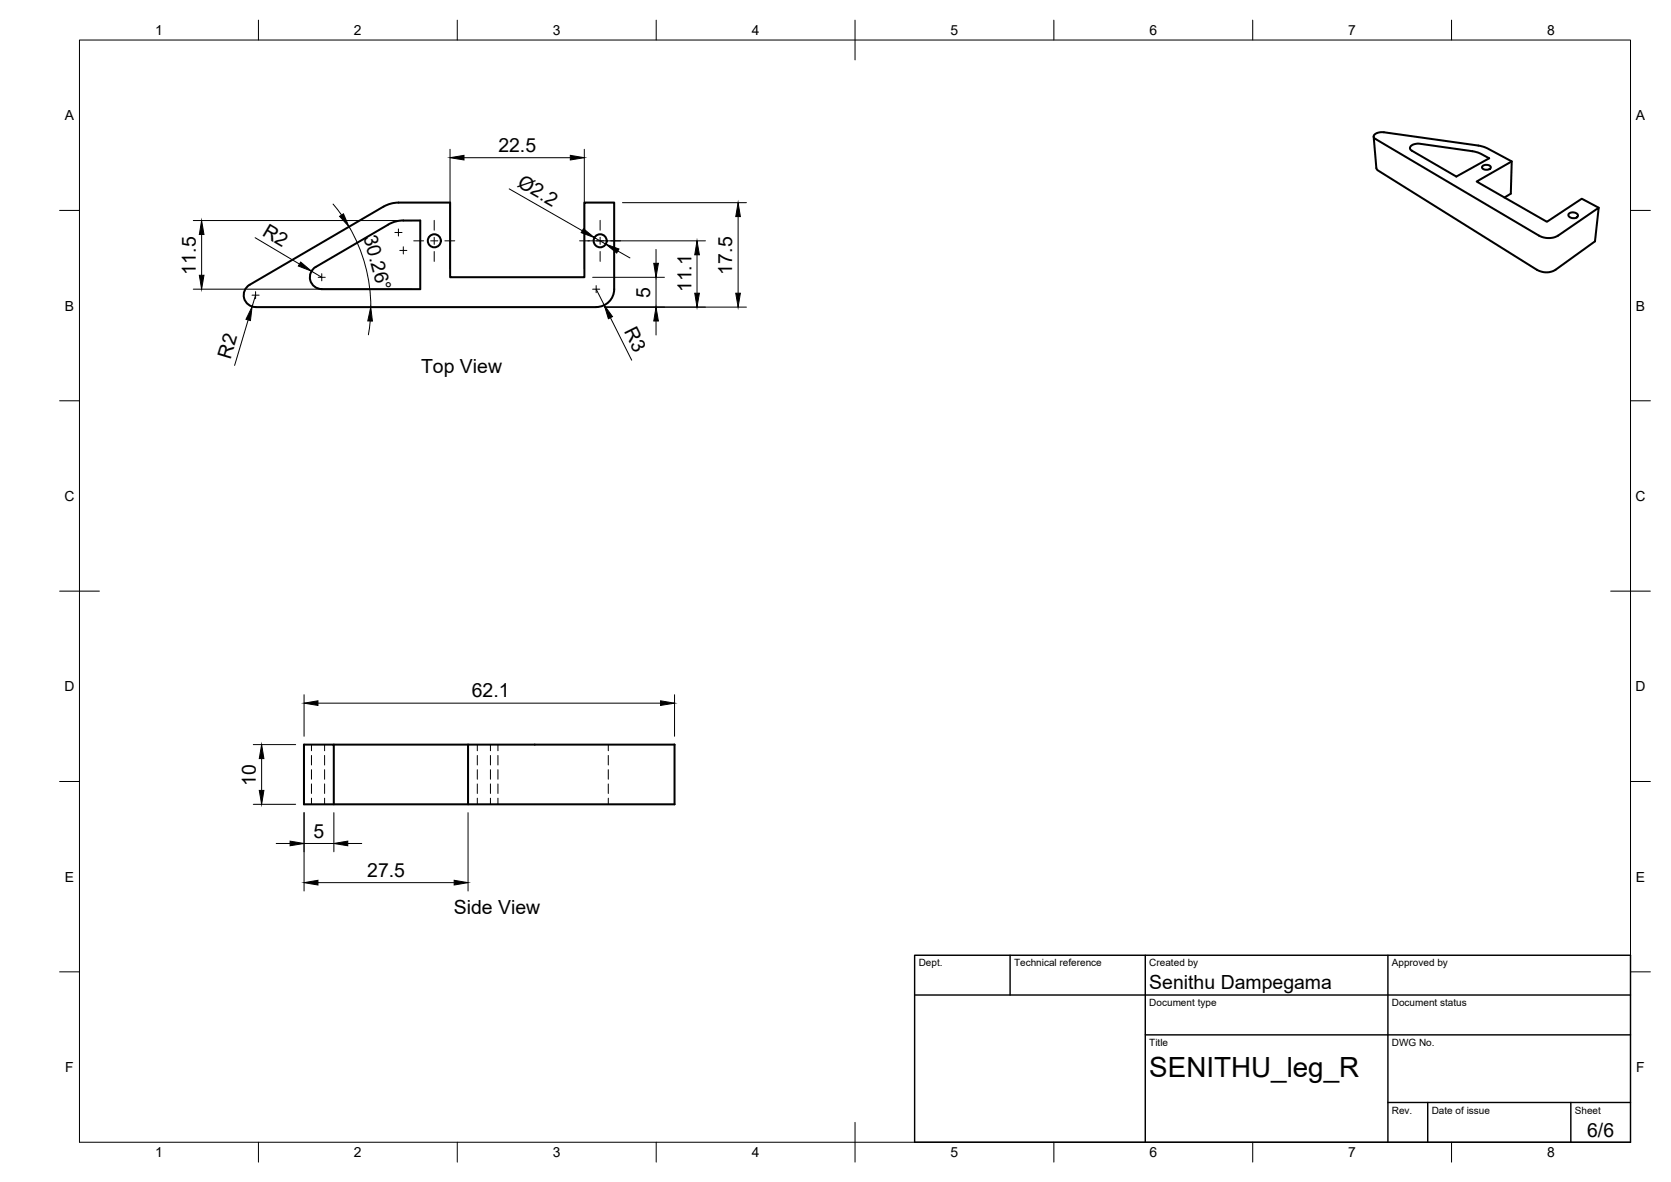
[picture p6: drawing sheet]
<svg xmlns="http://www.w3.org/2000/svg" width="420mm" height="297mm" viewBox="0 0 420 297" stroke-linecap="round" stroke-linejoin="round" font-family="sans-serif">
<!-- layer: Visible -->
<g fill="none" stroke="#000" stroke-width=".51">
<path d="M345.4 34.4l.7 7.9 .2 .4 40.1 25.1a4.6 4.6 0 0 0 4.7 0l9.9-7.2 1-8.4-10.2 7a5 5 0 0 1-4.9 0l-41.1-24.3a.74 .74 0 0 1-.4-.8 .74 .74 0 0 1 .7-.6l.9-.3h1l23.7 3.4 2.3 .7 6.1 3.3-.2 8.1-1.6 .9M354.8 36.7a3 3 0 0 1 2.3-.6l13.6 2 1.3 .4 2.4 1.3-8.2 4.6-11.4-6.7-.3-.5zM101.4 55.4l-1.7 .2-1.6 .6-18.7 10.9a2.99 2.99 0 0 0-1.4 3.3 2.99 2.99 0 0 0 2.9 2.3h24.8v-17.3h-4.3M372.8 41.7a1.33 1.33 0 0 1 2.1 .4 1.31 1.31 0 0 1-2.3-.1zM380.1 40.6l-8.8 5 17.7 10.1 8.7-5.8 4.3 2.3M394.5 53.7a1.48 1.48 0 0 1 2.3 .5 1.38 1.38 0 0 1-2.4-.2zM64.3 77.2h85.6M64.3 77.2a2.99 2.99 0 0 1-2.9-2.2 2.99 2.99 0 0 1 1.3-3.4l33.7-19.7 1.6-.6 2.2-.4h13v18.8h33.7v-18.8h7.5v21.8a4.5 4.5 0 0 1-4.5 4.5M83.9 187.1h33.8M83.9 202.1v-15h-7.5v15h93.2v-15h-51.9v15"/>
<circle cx="109.2" cy="60.5" r="1.64"/>
<circle cx="150.9" cy="60.5" r="1.64"/>
</g>
<!-- layer: Hidden -->
<g fill="none" stroke="#000" stroke-width=".25">
<path d="M78.3 187.1v1.6M78.3 189.9v2.3M78.3 193.4v2.4M78.3 197v2.4M81.6 187.1v1.6M81.6 189.9v2.3M81.6 193.4v2.4M81.6 197v2.4M120 187.1v1.6M120 189.9v2.3M120 193.4v2.4M120 197v2.4"/>
<path d="M123.3 187.1v1.6M123.3 189.9v2.3M123.3 193.4v2.4M123.3 197v2.4M125.2 187.1v1.6M125.2 189.9v2.3M125.2 193.4v2.4M125.2 197v2.4M153 187.1v1.6M153 189.9v2.3M153 193.4v2.4M153 197v2.4"/>
<path d="M78.3 200.6v1.5M81.6 200.6v1.5M120 200.6v1.5M123.3 200.6v1.5M125.2 200.6v1.5M153 200.6v1.5"/>
</g>
<!-- layer: BORDER -->
<g fill="none" stroke="#000" stroke-width=".25">
<path d="M20 10.1h390v276.9h-390zM65 5.1v5M115 5.1v5M165 5.1v5M215 5.1v10M265 5.1v5M315 5.1v5M365 5.1v5M15 52.9h5M410 52.9h5M15 100.7h5M410 100.7h5"/>
<path d="M15 148.6h10M405 148.6h10M15 196.4h5M410 196.4h5M15 244.2h5M410 244.2h5M65 287v5M115 287v5M165 287v5M215 282.1v9.9M265 287v5M315 287v5"/>
<path d="M365 287v5"/>
</g>
<!-- layer: TITLEBLOCK -->
<path d="M230 240.1h180v46.9h-180zM230 250h180M254 240.1v9.9M288 240.1v46.9M349 240.1v46.9M288 260.1h122M349 277.1h61M359 277.1v9.9M395 277.1v9.9" fill="none" stroke="#000" stroke-width=".36"/>
<!-- layer: Smart Centers -->
<g fill="none" stroke="#000" stroke-width=".25">
<path d="M99.3 58.4h1.8M100.2 57.5v1.8M109.2 55.4v2.5M109.2 59.6v1.8M150.9 55.4v2.5M150.9 59.6v1.8M63.4 74.2h1.8M64.3 73.3v1.8M80 69.7h1.8M80.9 68.8v1.8M100.5 62.9h1.8M101.4 62v1.8"/>
<path d="M104 60.5h2.5M108.3 60.5h1.8M109.2 63.2v2.5M111.9 60.5h2.4M145.7 60.5h2.5M149 72.7h1.8M149.9 71.8v1.8M150 60.5h1.8M150.9 63.2v2.5M153.6 60.5h2.4"/>
</g>
<!-- layer: FD_Dimensions -->
<g fill="none" stroke="#000" stroke-width=".25">
<path d="M113.2 37.5v30.1M116.7 39.6h26.7M146.9 37.5v30.1M48.6 55.4h55M50.7 58.9v10.3M64.2 59.7l11.1 6.7M83.7 51.3l2.2 2.7M87.8 57a40.1 40.1 0 0 1 5.4 20.2M128 47.5l18.4 10.5M149.5 59.7l2.8 1.6M156.5 50.9h31.2M185.6 54.4v19.3"/>
<path d="M48.6 72.7h55M64.3 74.2l-.9 2.9M78.3 68.1l2.6 1.6M147.8 60.5h29.6M149 69.7h18.1M149.9 72.7l2 4M152 77.2h35.7M153.5 79.8l5.3 10.7M155.4 63.1l3 1.7M165 62.7v3.5M165 69.7v7.5M175.3 64v9.7"/>
<path d="M62.4 80.4l-3.4 11.4M93.1 80.7l-.5 3.4M165 80.7v3.5M76.5 174.6v10.4M79.9 176.7h86.2M169.6 174.6v10.4M63.7 187.1h10.6M65.8 190.6v8M63.7 202.1h10.6M69.4 212h3.5M76.5 204.2v19.7M76.5 212h7.4"/>
<path d="M83.9 204.2v9.9M87.4 212h3.6M117.7 204.2v19.7M79.9 221.8h34.3"/>
</g>
<g fill="#000" stroke="#000" stroke-width=".25">
<path d="M113.2 39.6l3.5-.6v1.2zM143.4 39l3.5 .6-3.5 .6zM50.7 55.4l.6 3.5h-1.2zM85.4 54.4l1-.7 1.4 3.3zM146.7 57.5l2.8 2.2-3.4-1.2zM185.6 50.9l.6 3.5h-1.2zM50.1 69.2h1.2l-.6 3.5zM75.6 65.9l2.7 2.2-3.3-1.2zM151.9 76.7l2.1 2.9-1 .5zM152.3 61.3l3.3 1.3-.5 1zM164.4 66.2h1.1l-.5 3.5zM174.7 73.7h1.2l-.6 3.5z"/>
<path d="M175.3 60.5l.6 3.5h-1.2zM185 73.7h1.2l-.6 3.5zM63.4 77.1l-.4 3.5-1.2-.4zM93.2 77.2l.4 3.5h-1.1zM165 77.2l.5 3.5h-1.1zM76.5 176.7l3.4-.6v1.2zM166.1 176.1l3.5 .6-3.5 .6zM65.2 198.6h1.2l-.6 3.5zM65.8 187.1l.6 3.5h-1.2zM72.9 211.4l3.6 .6-3.6 .5zM83.9 212l3.5-.6v1.1zM76.5 221.8l3.4-.6v1.2z"/>
<path d="M114.2 221.2l3.5 .6-3.5 .6z"/>
</g>
<text font-size="7" x="289" y="270.6">SENITHU_leg_R</text>
<g font-size="4.9">
<text x="125.3" y="38.2">22.5</text>
<text x="129.8" y="46.7" transform="rotate(30 129.8 46.7)">Ø2.2</text>
<text x="65.8" y="59" transform="rotate(31 65.8 59)">R2</text>
<text x="91.4" y="59.5" transform="rotate(75 91.4 59.5)">30.26°</text>
<text x="49.2" y="69" transform="rotate(-90 49.2 69)">11.5</text>
<text x="184.1" y="69" transform="rotate(-90 184.1 69)">17.5</text>
<text x="163.5" y="74.8" transform="rotate(-90 163.5 74.8)">5</text>
<text x="173.9" y="73.4" transform="rotate(-90 173.9 73.4)">11.1</text>
<text x="156.8" y="83.2" transform="rotate(63 156.8 83.2)">R3</text>
<text x="58" y="90.5" transform="rotate(-73 58 90.5)">R2</text>
<text x="105.9" y="93.6">Top View</text>
<text x="118.6" y="175.2">62.1</text>
<text x="64.3" y="197.5" transform="rotate(-90 64.3 197.5)">10</text>
<text x="78.8" y="210.5">5</text>
<text x="92.4" y="220.4">27.5</text>
<text x="114.1" y="229.7">Side View</text>
<text x="289" y="248.5">Senithu Dampegama</text>
<text x="399.1" y="285.7">6/6</text>
</g>
<g font-size="3.5">
<text x="39" y="8.8">1</text>
<text x="89" y="8.8">2</text>
<text x="139" y="8.8">3</text>
<text x="189" y="8.8">4</text>
<text x="239" y="8.8">5</text>
<text x="289" y="8.8">6</text>
<text x="339" y="8.8">7</text>
<text x="389" y="8.8">8</text>
<text x="16.3" y="30.2">A</text>
<text x="411.3" y="30.2">A</text>
<text x="16.3" y="78">B</text>
<text x="411.3" y="78">B</text>
<text x="16.2" y="125.9">C</text>
<text x="411.2" y="125.9">C</text>
<text x="16.2" y="173.7">D</text>
<text x="411.2" y="173.7">D</text>
<text x="16.3" y="221.6">E</text>
<text x="411.3" y="221.6">E</text>
<text x="16.4" y="269.4">F</text>
<text x="411.4" y="269.4">F</text>
<text x="39" y="290.8">1</text>
<text x="89" y="290.8">2</text>
<text x="139" y="290.8">3</text>
<text x="189" y="290.8">4</text>
<text x="239" y="290.8">5</text>
<text x="289" y="290.8">6</text>
<text x="339" y="290.8">7</text>
<text x="389" y="290.8">8</text>
</g>
<g font-size="2.5">
<text x="231" y="242.9">Dept.</text>
<text x="255" y="242.9">Technical reference</text>
<text x="289" y="242.9">Created by</text>
<text x="350" y="242.9">Approved by</text>
<text x="289" y="252.8">Document type</text>
<text x="350" y="252.8">Document status</text>
<text x="289" y="262.9">Title</text>
<text x="350" y="262.9">DWG No.</text>
<text x="350" y="279.9">Rev.</text>
<text x="360" y="279.9">Date of issue</text>
<text x="396" y="279.9">Sheet</text>
</g>
</svg>
